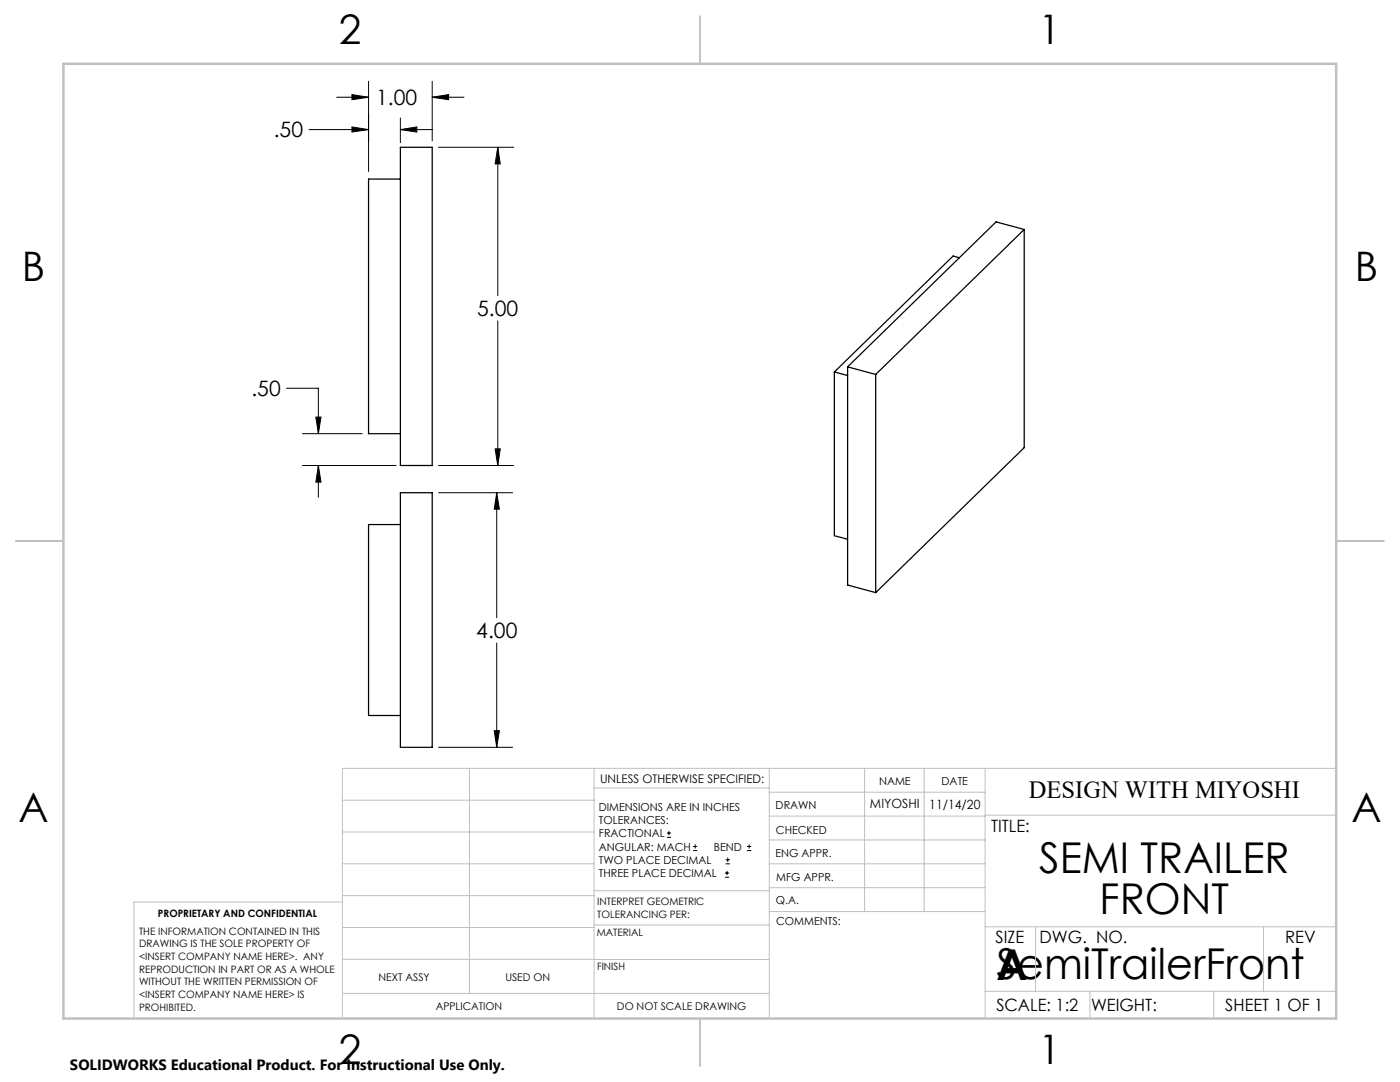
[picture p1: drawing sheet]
<svg xmlns="http://www.w3.org/2000/svg" width="279mm" height="216mm" viewBox="0 0 279 216" stroke-linecap="round" stroke-linejoin="round" font-family="sans-serif">
<g fill="none" stroke="#000" stroke-width=".2">
<path d="M67.2 19.4h6.4M70.2 18.9l3.4 .5-3.4 .5zM73.6 16.2v18M86.3 19.4l3.2-.5v1zM86.3 16.2v11.9M86.3 19.4h6.3M61.7 25.9h11.9M70.2 25.3l3.4 .6-3.4 .5zM79.9 25.9l3.3-.6v1.1zM79.9 23.5v5M79.9 25.9h6.4M87.5 29.4h15"/>
<path d="M99.3 29.4l.5 3.3h-1zM99.3 29.4v29.6M57.2 77.5h6.3v9M99.3 64v28.9M60.4 92.9h18.7M60.4 86.5h11.9M63 83.2h1.1l-.6 3.3zM63.5 92.9l.6 3.3h-1.1zM63.5 92.9v6.3M87.5 98.3h14.8M87.5 92.9h15M98.8 89.6h1l-.5 3.3z"/>
<path d="M99.1 98.3l.6 3.3h-1.1zM99.1 98.3v25M99.1 128.3v20.8M87.5 149.1h14.8M98.6 145.8h1.1l-.6 3.3zM133.1 167.1h.8M133.1 166.2h.8M133.5 165.8v.9M138.3 169.7h.8M138.3 168.9h.8M138.7 168.5v.8M144.7 175h.8"/>
<path d="M144.7 174.2h.8M144.8 172.4h.9M144.8 171.6h.9M145.1 173.8v.8M145.2 171.1v.9M149.1 169.7h.8M149.1 168.9h.8M149.5 168.5v.8"/>
</g>
<g fill="none" stroke="#c0c0c0" stroke-width=".2">
<path d="M68.3 159.7h50.3M93.7 153.3v44.9M118.6 153.3v49.9M118.6 157.2h34.9M153.5 153.3v49.9M153.5 158.1h43.1M172.5 153.3v28.6M184.4 153.3v28.6M196.6 153.3v49.9M266.7 153.3h-198.4v49.9M68.3 178.7h50.3M68.3 172.4h50.3"/>
<path d="M68.3 166h50.3M68.3 180h-41.6v23.2M118.6 177.7h35M153.5 167.6h43.1M153.5 162.8h43.1M153.5 172.4h43.1M153.5 177.1h43.1M196.6 162.7h70.1M68.3 198.2h85.2M68.3 191.4l85.2 .1M68.3 185.1h50.3M118.6 184.6h35"/>
<path d="M153.6 181.9h43M196.6 197.8h70.1M196.6 184.9h70.1M206.7 184.9v12.9M217.5 197.8v5.4M242.2 197.8v5.4M252.2 184.9v12.9"/>
</g>
<path d="M139.7 3.2v9.5M3.1 107.9h9.6M266.7 107.9h9.5M139.7 203.2v9.6" fill="none" stroke="#c0c0c0" stroke-width=".25"/>
<path d="M12.7 12.7h254v190.5h-254z" fill="none" stroke="#c0c0c0" stroke-width=".5"/>
<path d="M99.1 98.3l.6 3.3h-1.1zM98.6 145.8h1.1l-.6 3.3zM98.8 89.6h1l-.5 3.3zM99.3 29.4l.5 3.3h-1zM86.3 19.4l3.2-.5v1zM70.2 18.9l3.4 .5-3.4 .5zM63 83.2h1.1l-.6 3.3zM63.5 92.9l.6 3.3h-1.1zM70.2 25.3l3.4 .6-3.4 .5zM79.9 25.9l3.3-.6v1.1z" fill="#000"/>
<g fill="none" stroke="#000" stroke-width=".25">
<path d="M79.9 29.4h6.4v63.5h-6.4zM79.9 35.7h-6.3v50.8h6.3M191.5 51.4l-1.3-.3-23.7 23.1M204.4 45.8l-29.6 28.9M204.4 45.8l-5.6-1.5-29.6 28.9M204.4 45.8v43.5l-29.6 29M166.5 74.2l2.7 .7M166.5 74.2v32.7l2.7 .7M169.2 73.2v43.5l5.6 1.6M169.2 73.2l5.6 1.5M174.8 74.7v43.6M79.9 98.3h6.4v50.8h-6.4z"/>
<path d="M79.9 104.7h-6.3v38.1h6.3"/>
</g>
<g font-size="8.5">
<text x="207.4" y="174.2">SEMI TRAILER</text>
<text x="219.5" y="182.3">FRONT</text>
<text x="198.9" y="195.5">A</text>
<text x="198.9" y="195.4">SemiTrailerFront</text>
</g>
<g font-size="8.1">
<text x="67.6" y="8.9">2</text>
<text x="207.3" y="8.9">1</text>
<text x="4.4" y="56.1">B</text>
<text x="270.4" y="56.1">B</text>
<text x="3.7" y="164.1">A</text>
<text x="269.7" y="164.1">A</text>
<text x="67.6" y="212.4">2</text>
<text x="207.3" y="212.4">1</text>
</g>
<text font-size="4.9" x="205.3" y="159.3">DESIGN WITH MIYOSHI</text>
<g font-size="4.2">
<text x="75.1" y="21">1.00</text>
<text x="54.6" y="27.4">.50</text>
<text x="95.2" y="63.1">5.00</text>
<text x="50.2" y="79.1">.50</text>
<text x="95.1" y="127.4">4.00</text>
</g>
<g font-size="3.4">
<text x="197.8" y="166">TITLE:</text>
<text x="198.7" y="188.1">SIZE</text>
<text x="207.5" y="188.1">DWG. NO.</text>
<text x="256.5" y="188.2">REV</text>
<text x="198.8" y="201.7">SCALE: 1:2</text>
<text x="217.7" y="201.8">WEIGHT:</text>
<text x="244.5" y="201.7">SHEET 1 OF 1</text>
</g>
<text font-size="3" x="14" y="213.5">SOLIDWORKS Educational Product. For Instructional Use Only.</text>
<g font-size="2.5">
<text x="173.6" y="161.3">MIYOSHI</text>
<text x="185.5" y="161.4">11/14/20</text>
</g>
<text font-size="2.4" x="119.8" y="156.2">UNLESS OTHERWISE SPECIFIED:</text>
<g font-size="2.2">
<text x="119.5" y="161.8">DIMENSIONS ARE IN INCHES</text>
<text x="154.8" y="161.4">DRAWN</text>
<text x="175.4" y="156.6">NAME</text>
<text x="187.9" y="156.7">DATE</text>
<text x="119.5" y="164.4">TOLERANCES:</text>
<text x="119.5" y="167.1">FRACTIONAL</text>
<text x="154.9" y="166.3">CHECKED</text>
<text x="119.5" y="169.7">ANGULAR: MACH</text>
<text x="119.5" y="172.4">TWO PLACE DECIMAL</text>
<text x="142.5" y="169.7">BEND</text>
<text x="154.8" y="171">ENG APPR.</text>
<text x="119.5" y="175">THREE PLACE DECIMAL</text>
<text x="154.9" y="175.7">MFG APPR.</text>
<text x="154.9" y="180.4">Q.A.</text>
<text x="154.9" y="184.6">COMMENTS:</text>
</g>
<g font-size="2.1">
<text x="75.5" y="195.7">NEXT ASSY</text>
<text x="100.9" y="195.7">USED ON</text>
<text x="86.9" y="201.5">APPLICATION</text>
<text x="123.1" y="201.6">DO NOT SCALE DRAWING</text>
</g>
<g font-size="2">
<text x="31.5" y="182.9">PROPRIETARY AND CONFIDENTIAL</text>
<text x="119.2" y="180.6">INTERPRET GEOMETRIC</text>
<text x="119.2" y="183.1">TOLERANCING PER:</text>
<text x="27.8" y="186.5">THE INFORMATION CONTAINED IN THIS</text>
<text x="27.8" y="189">DRAWING IS THE SOLE PROPERTY OF</text>
<text x="27.8" y="191.6">&lt;INSERT COMPANY NAME HERE&gt;. ANY</text>
<text x="119.1" y="186.7">MATERIAL</text>
<text x="27.8" y="194.1">REPRODUCTION IN PART OR AS A WHOLE</text>
<text x="27.8" y="196.6">WITHOUT THE WRITTEN PERMISSION OF</text>
<text x="119.1" y="193.5">FINISH</text>
<text x="27.8" y="199.1">&lt;INSERT COMPANY NAME HERE&gt; IS</text>
<text x="27.8" y="201.7">PROHIBITED.</text>
</g>
</svg>
